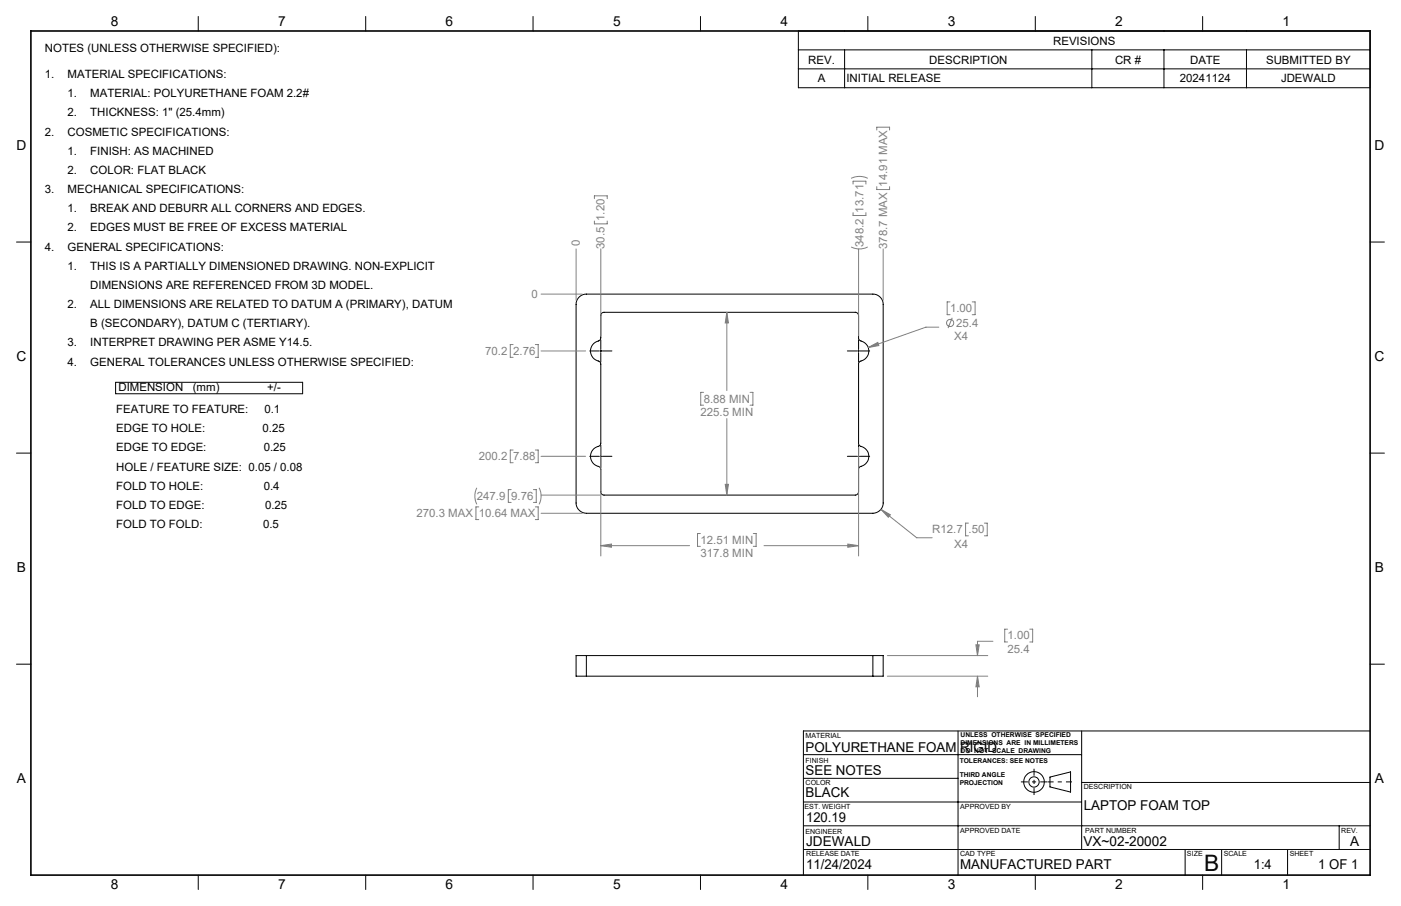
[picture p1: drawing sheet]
<svg xmlns="http://www.w3.org/2000/svg" width="432mm" height="279mm" viewBox="0 0 432 279" stroke-linecap="round" stroke-linejoin="round" font-family="sans-serif">
<g fill="none" stroke="#000" stroke-width=".31">
<path d="M61.1 5.1v4.5M112.7 5.1v4.5M164.3 5.1v4.5M215.9 5.1v4.5M246.1 9.6h176.2v17.5h-176.2zM246.1 15.4h176.2M260.3 15.4v11.7M267.5 5.1v4.5M319.1 5.1v4.5M336.5 15.4v11.7M358.7 15.4v11.7M370.7 5.1v4.5"/>
<path d="M384.2 15.4v11.7M246.1 21.2h176.2M5.1 74.6h4.4M422.3 74.6h4.4M178.3 91.8l1.3-.9 1.1-.2h88.3a3.2 3.2 0 0 1 3.2 3.2v61.2a3.2 3.2 0 0 1-3.2 3.2h-88.3a3.2 3.2 0 0 1-3.1-3.2v-61.2l.1-1.1zM185.5 96.6l.5-.3h77.6a1.02 1.02 0 0 1 1 1v7.1l.3 .5a3.4 3.4 0 0 1 2.9 3.3 3.4 3.4 0 0 1-2.9 3.3l-.3 .6 .1 24.9a2.1 2.1 0 0 0 1.6 1.1 3.3 3.3 0 0 1 1.4 3.4 3.3 3.3 0 0 1-2.8 2.5l-.3 .6v7.1a1.09 1.09 0 0 1-1 1h-77.4a1.02 1.02 0 0 1-1-1l-.1-7.2a2.1 2.1 0 0 0-1.7-1.1 3.3 3.3 0 0 1-1.3-3.5 3.3 3.3 0 0 1 2.8-2.5l.3-.7v-24.4l-.3-.8a3.4 3.4 0 0 1-2.9-3.3 3.4 3.4 0 0 1 2.9-3.3l.3-.7v-7.1zM35.6 117.9h57.7v3.5h-57.7zM181.8 108.2h2.8M184.9 108.2h.5M185.2 104.8v2.9M185.2 108v.5M185.2 108.8v2.9"/>
<path d="M185.7 108.2h2.9M261.2 108.2h2.9M264.3 108.2h.6M264.6 104.8v2.9M264.6 108v.5M264.6 108.8v2.9M265.1 108.2h2.9M5.1 139.7h4.4M185.2 137.3v2.9M264.6 137.3v2.9M422.3 139.7h4.4M181.8 140.7h2.8"/>
<path d="M184.9 140.7h.5M185.2 140.5v.5M185.2 141.3v2.9M185.7 140.7h2.9M261.2 140.7h2.9M264.3 140.7h.6M264.6 140.5v.5M264.6 141.3v2.9M265.1 140.7h2.9M5.1 204.8h4.4M180.7 202.2h-3.1v6.3h3.1M180.7 202.2v6.3"/>
<path d="M180.7 202.2h88.3M180.7 208.5h88.3M269 202.2h3.2v6.3h-3.2M269 202.2v6.3M422.3 204.8h4.4M247.6 232.7h85.8M295.3 225.4v44.5M323.6 239.6l6.4-1.5v6.2l-6.4-1.6zM333.4 225.4v36.6M422.3 225.4h-174.7v44.5M247.6 254.7h174.7M247.6 247.3h85.8"/>
<path d="M247.6 240h47.7M333.4 241.3h88.9M412.7 254.7v7.3M61.1 269.9v4.4M112.7 269.9v4.4M164.3 269.9v4.4M215.9 269.9v4.4M247.6 262h174.7M267.5 269.9v4.4M319.1 269.9v4.4M365.3 262v7.9M370.7 269.9v4.4"/>
<path d="M376.5 262v7.9M396.8 262v7.9"/>
<circle cx="318.7" cy="241.1" r="3.2"/>
<circle cx="318.7" cy="241.2" r="1.6"/>
</g>
<g fill="none" stroke="#808080" stroke-width=".31">
<path d="M262.3 55l2.4-.6 1.4 .1 1.3 .5M262.9 56.8v-.9h4v.9M270.2 40.1v-.9h4v.9M270.2 57.6v.9h4v-.9M177.6 76.8v15.8M183.2 61.3v-.9h3.9v.9M183.2 68.2v.8h3.9v-.8M185.2 76.8v26.7M262.3 76.2l2.1 .6h1l2-.6M262.9 65.6v.9h4v-.9M264.6 76.8v26.7M272.2 76.8v15.8"/>
<path d="M166.8 90.7h12.7M224 96.3l.5 3.3h-1zM224 96.3v24.1M292.8 93.1h-.9v3.9h.9M293.5 98l-1.3 3.2M299.6 93.1h.9v3.9h-.9M158.2 106.3h-.9v3.9h.9M165 106.3h.9v3.9h-.9M166.8 108.2h13.7M267.6 107.2l2.9-1.6 .4 1zM289.3 100.9h-3.9l-17.8 6.3M158.2 138.8h-.9v3.9h.9"/>
<path d="M165 138.8h.9v3.9h-.9M185.2 138v33.4M216.9 121h-.9v4h.9M224 129.1v23.6M231.2 121h.9v4h-.9M264.6 138v33.4M147 150.4l-.6 2 .1 1.8 .5 1.3M147.6 156.3h-.9v3.9h.9M157.6 151h-.9v3.9h.9M164.4 151h.9v3.9h-.9M165 156.3h.9v3.9h-.9M166.2 150.4l.6 2-.1 1.8-.5 1.3"/>
<path d="M166.8 140.7h13.7M166.8 158.3h12.7M166.8 152.7h18.1M223.5 149.4h1l-.5 3.3zM271.5 157.1l2.9 1.6-.6 .8zM271.5 157.1l11 8.7h4.8M185.2 168.3l3.3-.5v1zM185.2 168.3h27.3M215.9 164.5h-.9v4h.9M232.2 164.5h.8v4h-.8M235.5 168.3h29.1M261.3 167.8l3.3 .5-3.3 .5z"/>
<path d="M298.5 161.3h-.9v3.9h.9M303.4 161.3h.9v3.9h-.9M300.8 198.9h1l-.5 3.3zM306 197.8h-4.7v4.4M310.6 194h-.9v4h.9M317.4 194h.9v4h-.9M273.5 208.5h30.9M273.5 202.2h30.9M301.3 208.5l.5 3.3h-1zM301.3 208.5v6.4"/>
<circle cx="292.8" cy="99.6" r="1.1"/>
</g>
<path d="M330.4 241.1h-7.5" fill="none" stroke="#000" stroke-width=".31" stroke-dasharray="15.2 1.3 1.3 1.3" stroke-dashoffset="13.4" stroke-linecap="butt"/>
<path d="M318.7 237.1v8.1M314.7 241.1h8.1" fill="none" stroke="#000" stroke-width=".31" stroke-dasharray="15.2 1.3 1.3 1.3" stroke-dashoffset="13.1" stroke-linecap="butt"/>
<path d="M9.5 9.6h412.8v260.3h-412.8z" fill="none" stroke="#000" stroke-width=".5"/>
<path d="M223.5 149.4h1l-.5 3.3zM224 96.3l.5 3.3h-1zM185.2 168.3l3.3-.5v1zM261.3 167.8l3.3 .5-3.3 .5zM271.5 157.1l2.3 2.4 .6-.8zM267.6 107.2l3.3-.6-.4-1zM301.3 208.5l.5 3.3h-1zM300.8 198.9h1l-.5 3.3z" fill="#808080"/>
<text font-size="7" x="371.2" y="268.7">B</text>
<g font-size="4.2">
<text x="34.1" y="8.1">8</text>
<text x="85.7" y="8.1">7</text>
<text x="137.3" y="8.1">6</text>
<text x="188.9" y="8.1">5</text>
<text x="240.5" y="8.1">4</text>
<text x="292.1" y="8.1">3</text>
<text x="343.7" y="8.1">2</text>
<text x="395.3" y="8.1">1</text>
<text x="5.1" y="46.4">D</text>
<text x="423.7" y="46.4">D</text>
<text x="5.1" y="111.4">C</text>
<text x="423.7" y="111.4">C</text>
<text x="5.2" y="176.5">B</text>
<text x="423.8" y="176.5">B</text>
<text x="248.3" y="232">POLYURETHANE FOAM RIGID</text>
<text x="248.3" y="238.9">SEE NOTES</text>
<text x="5.2" y="241.6">A</text>
<text x="248.3" y="245.9">BLACK</text>
<text x="423.8" y="241.6">A</text>
<text x="334" y="249.9">LAPTOP FOAM TOP</text>
<text x="248.5" y="253.4">120.19</text>
<text x="248.5" y="260.8">JDEWALD</text>
<text x="334" y="260.8">VX~02-20002</text>
<text x="416.1" y="260.9">A</text>
<text x="248.5" y="267.9">11/24/2024</text>
<text x="295.9" y="267.9">MANUFACTURED PART</text>
<text x="386.4" y="267.9">1:4</text>
<text x="406.3" y="267.9">1 OF 1</text>
<text x="34.1" y="274.2">8</text>
<text x="85.7" y="274.2">7</text>
<text x="137.3" y="274.2">6</text>
<text x="188.9" y="274.2">5</text>
<text x="240.5" y="274.2">4</text>
<text x="292.1" y="274.2">3</text>
<text x="343.7" y="274.2">2</text>
<text x="395.3" y="274.2">1</text>
</g>
<g font-size="3.5">
<text x="13.8" y="16.2">NOTES (UNLESS OTHERWISE SPECIFIED):</text>
<text x="324.6" y="13.8">REVISIONS</text>
<text x="249.1" y="19.6">REV.</text>
<text x="286.4" y="19.6">DESCRIPTION</text>
<text x="343.7" y="19.6">CR #</text>
<text x="366.8" y="19.6">DATE</text>
<text x="390.2" y="19.6">SUBMITTED BY</text>
<text x="13.8" y="24.1">1.</text>
<text x="20.8" y="24.1">MATERIAL SPECIFICATIONS:</text>
<text x="20.8" y="30">1.</text>
<text x="27.8" y="30">MATERIAL: POLYURETHANE FOAM 2.2#</text>
<text x="252.1" y="25.4">A</text>
<text x="260.9" y="25.4">INITIAL RELEASE</text>
<text x="363.7" y="25.4">20241124</text>
<text x="394.8" y="25.4">JDEWALD</text>
<text x="20.8" y="35.9">2.</text>
<text x="27.8" y="35.9">THICKNESS: 1&quot; (25.4mm)</text>
<text x="13.8" y="41.8">2.</text>
<text x="20.8" y="41.8">COSMETIC SPECIFICATIONS:</text>
<text x="20.8" y="47.7">1.</text>
<text x="27.8" y="47.7">FINISH: AS MACHINED</text>
<text x="20.8" y="53.6">2.</text>
<text x="27.8" y="53.6">COLOR: FLAT BLACK</text>
<text x="13.8" y="59.5">3.</text>
<text x="20.8" y="59.5">MECHANICAL SPECIFICATIONS:</text>
<text x="20.8" y="65.5">1.</text>
<text x="27.8" y="65.5">BREAK AND DEBURR ALL CORNERS AND EDGES.</text>
<text x="20.8" y="71.4">2.</text>
<text x="27.8" y="71.4">EDGES MUST BE FREE OF EXCESS MATERIAL</text>
<text x="13.8" y="77.3">4.</text>
<text x="20.8" y="77.3">GENERAL SPECIFICATIONS:</text>
<text x="20.8" y="83.2">1.</text>
<text x="27.8" y="83.2">THIS IS A PARTIALLY DIMENSIONED DRAWING. NON-EXPLICIT</text>
<text x="27.8" y="89.1">DIMENSIONS ARE REFERENCED FROM 3D MODEL.</text>
<text x="20.8" y="95">2.</text>
<text x="27.8" y="95">ALL DIMENSIONS ARE RELATED TO DATUM A (PRIMARY), DATUM</text>
<text x="27.8" y="100.9">B (SECONDARY), DATUM C (TERTIARY).</text>
<text x="20.8" y="106.8">3.</text>
<text x="27.8" y="106.8">INTERPRET DRAWING PER ASME Y14.5.</text>
<text x="20.8" y="112.7">4.</text>
<text x="27.8" y="112.7">GENERAL TOLERANCES UNLESS OTHERWISE SPECIFIED:</text>
<text x="36.5" y="120.6">DIMENSION</text>
<text x="59.4" y="120.6">(mm)</text>
<text x="82.4" y="120.6">+/-</text>
<text x="35.8" y="127.4">FEATURE TO FEATURE:</text>
<text x="81.5" y="127.4">0.1</text>
<text x="35.8" y="133.3">EDGE TO HOLE:</text>
<text x="80.9" y="133.3">0.25</text>
<text x="35.8" y="139.2">EDGE TO EDGE:</text>
<text x="81.3" y="139.2">0.25</text>
<text x="35.8" y="145.1">HOLE / FEATURE SIZE: 0.05 / 0.08</text>
<text x="35.8" y="151">FOLD TO HOLE:</text>
<text x="81.3" y="151">0.4</text>
<text x="35.8" y="156.9">FOLD TO EDGE:</text>
<text x="81.7" y="156.9">0.25</text>
<text x="35.8" y="162.8">FOLD TO FOLD:</text>
<text x="81.1" y="162.8">0.5</text>
</g>
<g font-size="3.5" fill="#808080">
<text x="273.4" y="57.6" transform="rotate(-90 273.4 57.6)">14.91 MAX</text>
<text x="266.1" y="65.6" transform="rotate(-90 266.1 65.6)">13.71</text>
<text x="186.4" y="68.1" transform="rotate(-90 186.4 68.1)">1.20</text>
<text x="178.7" y="75.8" transform="rotate(-90 178.7 75.8)">0</text>
<text x="186.4" y="76.8" transform="rotate(-90 186.4 76.8)">30.5</text>
<text x="266.1" y="76.2" transform="rotate(-90 266.1 76.2)">348.2</text>
<text x="273.4" y="76.8" transform="rotate(-90 273.4 76.8)">378.7 MAX</text>
<text x="163.8" y="91.9">0</text>
<text x="292.8" y="96.2">1.00</text>
<text x="294.7" y="100.8">25.4</text>
<text x="294.1" y="104.7">X4</text>
<text x="149.5" y="109.4">70.2</text>
<text x="158.2" y="109.4">2.76</text>
<text x="216.9" y="124.1">8.88 MIN</text>
<text x="215.9" y="128.3">225.5 MIN</text>
<text x="147.6" y="141.9">200.2</text>
<text x="158.2" y="141.9">7.88</text>
<text x="147" y="154.1">247.9</text>
<text x="157.6" y="154.1">9.76</text>
<text x="128.4" y="159.4">270.3 MAX</text>
<text x="147.6" y="159.4">10.64 MAX</text>
<text x="215.9" y="167.7">12.51 MIN</text>
<text x="287.3" y="164.4">R12.7</text>
<text x="298.5" y="164.4">.50</text>
<text x="215.9" y="171.8">317.8 MIN</text>
<text x="294.1" y="169">X4</text>
<text x="310.6" y="197.2">1.00</text>
<text x="310.6" y="201.3">25.4</text>
</g>
<g font-size="2.2">
<text x="248.3" y="227.6">MATERIAL</text>
<text x="248.3" y="235.3">FINISH</text>
<text x="248.3" y="242.1">COLOR</text>
<text x="334" y="243.4">DESCRIPTION</text>
<text x="248" y="249.5">EST. WEIGHT</text>
<text x="296" y="249.5">APPROVED BY</text>
<text x="248.2" y="257">ENGINEER</text>
<text x="296" y="256.8">APPROVED DATE</text>
<text x="334.5" y="256.8">PART NUMBER</text>
<text x="413.4" y="256.8">REV.</text>
<text x="248.5" y="264">RELEASE DATE</text>
<text x="295.9" y="264">CAD TYPE</text>
<text x="365.8" y="264">SIZE</text>
<text x="377.2" y="264">SCALE</text>
<text x="397.5" y="264">SHEET</text>
</g>
<g font-size="2.1">
<text x="296.1" y="227.3">UNLESS OTHERWISE SPECIFIED</text>
<text x="296.1" y="229.8">DIMENSIONS ARE IN MILLIMETERS</text>
<text x="296.1" y="232.3">DO NOT SCALE DRAWING</text>
<text x="295.8" y="235.3">TOLERANCES: SEE NOTES</text>
<text x="295.8" y="239.6">THIRD ANGLE</text>
<text x="295.8" y="242.1">PROJECTION</text>
</g>
</svg>
